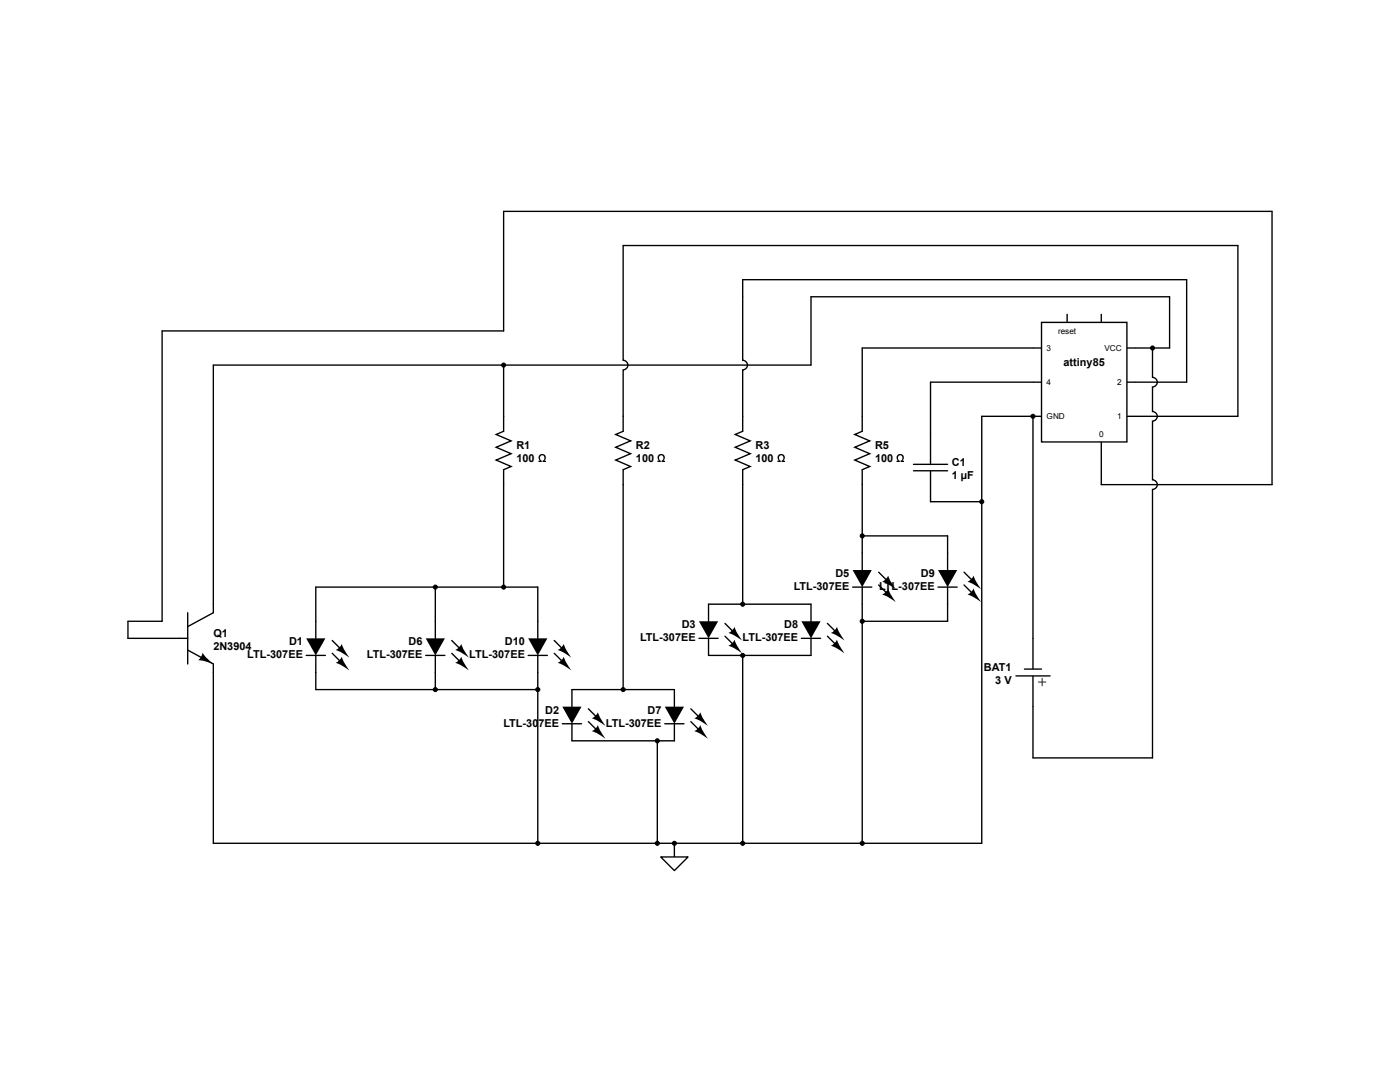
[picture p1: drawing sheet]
<svg xmlns="http://www.w3.org/2000/svg" width="279mm" height="216mm" viewBox="0 0 279 216" stroke-linecap="round" stroke-linejoin="round" font-family="sans-serif">
<path d="M134.6 168.3v2.7" fill="none" stroke="#000" stroke-width=".27"/>
<path d="M131.9 171h5.4l-2.7 2.7z" fill="#fff"/>
<g fill="none" stroke="#000" stroke-width=".27">
<path d="M100.5 83.1v3l-1.5 .6 3 1.3-3 1.2 3 1.3-3 1.3 3 1.3-1.5 .6v3M124.4 83.1v3l-1.5 .6 3 1.3-3 1.2 3 1.3-3 1.3 3 1.3-1.5 .6v3M148.2 83.1v3l-1.5 .6 3 1.3-3 1.2 3 1.3-3 1.3 3 1.3-1.5 .6v3M172.1 83.1v3l-1.5 .6 3 1.3-3 1.2 3 1.3-3 1.3 3 1.3-1.5 .6v3M182.3 92.7h6.8M182.3 93.9h6.8M185.7 86.5v6.2M185.7 93.9v6.2M170.2 117.2h3.8M172.1 110.3v3.4M172.1 117.2v3.4M175.4 116.7l1.7 1.7"/>
<path d="M175.4 114.2l1.7 1.7M187.2 117.2h3.8M189.1 110.3v3.4M189.1 117.2v3.4M192.4 116.7l1.7 1.7M192.4 114.2l1.7 1.7M61.1 130.8h3.8M63 124v3.4M63 130.8v3.4M66.3 130.4l1.7 1.7M66.3 127.8l1.7 1.7M85 130.8h3.8"/>
<path d="M86.9 124v3.4M86.9 130.8v3.4M90.2 130.4l1.7 1.7M90.2 127.8l1.7 1.7M105.4 130.8h3.8M107.3 124v3.4M107.3 130.8v3.4M110.6 130.4l1.7 1.7M110.6 127.8l1.7 1.7M114.1 137.6v3.4M134.6 137.6v3.4M139.5 127.4h3.8"/>
<path d="M141.4 120.6v3.4M141.4 127.4v3.4M144.7 126.9l1.7 1.8M144.7 124.4l1.7 1.7M148.2 130.8v37.5M159.9 127.4h3.9M161.9 120.6v3.4M161.9 127.4v3.4M165.1 126.9l1.7 1.8M165.1 124.4l1.7 1.7M202.7 134.9h6.9M204.4 133.5h3.5"/>
<path d="M206.2 127.4v6M206.2 134.9v6.1M112.2 144.4h3.9M114.1 144.4v3.4M117.4 144l1.7 1.7M117.4 141.4l1.7 1.7M132.7 144.4h3.8M134.6 144.4v3.4M137.9 144l1.7 1.7M137.9 141.4l1.7 1.7M131.9 171h5.4l-2.7 2.7z"/>
</g>
<g fill="#000">
<path d="M170.2 113.7h3.8l-1.9 3.5zM176.1 118.6a2.36 2.36 0 0 0 1.2-1.2l.5 1.3 1 1.4-1.5-.9zM176.1 116.1a2.36 2.36 0 0 0 1.2-1.2l.5 1.2 1 1.5-1.5-1zM187.2 113.7h3.8l-1.9 3.5zM193.1 118.6a2.36 2.36 0 0 0 1.2-1.2l.6 1.3 .9 1.4-1.4-.9zM193.1 116.1a2.36 2.36 0 0 0 1.2-1.2l.6 1.2 .9 1.5-1.4-1zM61.1 127.4h3.8l-1.9 3.4zM68.2 131.1l.6 1.2 .9 1.5-1.4-1-1.3-.5a2.35 2.35 0 0 0 1.2-1.2zM68.2 128.5l.6 1.3 .9 1.4-1.4-.9-1.3-.6a2.35 2.35 0 0 0 1.2-1.2zM85 127.4h3.8l-1.9 3.4zM90.9 132.3a2.35 2.35 0 0 0 1.2-1.2l.5 1.2 1 1.5-1.5-1zM90.9 129.7a2.35 2.35 0 0 0 1.2-1.2l.5 1.3 1 1.4-1.5-.9z"/>
<path d="M105.4 127.4h3.8l-1.9 3.4zM112.5 131.1l.6 1.2 .9 1.5-1.4-1-1.3-.5a2.36 2.36 0 0 0 1.2-1.2zM112.5 128.5l.6 1.3 .9 1.4-1.4-.9-1.3-.6a2.35 2.35 0 0 0 1.2-1.2zM139.5 124h3.8l-1.9 3.4zM145.4 128.9a2.35 2.35 0 0 0 1.2-1.3l.5 1.3 1 1.5-1.4-1zM145.4 126.3a2.35 2.35 0 0 0 1.2-1.2l.5 1.3 1 1.4-1.4-.9zM159.9 124h3.9l-1.9 3.4zM165.8 128.9a2.36 2.36 0 0 0 1.2-1.3l.6 1.3 .9 1.5-1.4-1zM165.8 126.3a2.35 2.35 0 0 0 1.2-1.2l.6 1.3 .9 1.4-1.4-.9zM207.9 135.3h.2v.7h.7v.2h-.7v.7h-.2v-.7h-.7v-.2h.7zM112.2 141h3.9l-2 3.4zM119.3 144.7l.6 1.3 .9 1.4-1.4-1-1.3-.5a2.36 2.36 0 0 0 1.2-1.2z"/>
<path d="M119.3 142.1l.6 1.3 .9 1.4-1.4-.9-1.3-.6a2.35 2.35 0 0 0 1.2-1.2zM132.7 141h3.8l-1.9 3.4zM138.6 145.9a2.35 2.35 0 0 0 1.2-1.2l.5 1.3 1 1.4-1.5-1zM138.6 143.3a2.35 2.35 0 0 0 1.2-1.2l.5 1.3 1 1.4-1.5-.9z"/>
</g>
<path d="M207.9 64.3h17v23.9h-17z" fill="#fff"/>
<g fill="none" stroke="#000" stroke-width=".27">
<path d="M100.5 72.8v10.3M207.9 64.3h17v23.9h-17zM207.9 69.4h-35.8v13.7M207.9 76.3h-22.2v10.2M213 62.6v1.7M219.8 62.6v1.7M224.9 76.3h11.9v-20.5h-88.6v16.1a.95 .95 0 0 1 1 .9 .95 .95 0 0 1-1 1v9.3M224.9 69.4h8.5v-10.2h-71.5v13.6h-119.3v49.5l-5.1 2.7M230 69.4v5.9a.95 .95 0 0 1 1 1 .95 .95 0 0 1-1 .9v4.9a.95 .95 0 0 1 1 1 .95 .95 0 0 1-1 .9v11.8a.95 .95 0 0 1 1 .9 .95 .95 0 0 1-1 1v53.5h-23.8v-10.2M100.5 96.7v20.5M124.4 83.1v-9.3a.95 .95 0 0 0 .9-1 .95 .95 0 0 0-.9-.9v-22.9h122.6v34.1h-22.1M124.4 96.7v40.9"/>
<path d="M148.2 96.7v23.9M172.1 96.7v13.6M206.2 83.1v44.3M207.9 83.1h-12v85.2h-153.3v-35.8l-5.1-2.8M219.8 88.2v8.5h34.1v-54.5h-153.4v23.8h-68.1v58h-6.9v3.4h12M86.9 117.2v6.8M172.1 106.9h17v3.4M185.7 100.1h10.2M37.5 122.3v10.2M63 134.2v3.4h44.3M63 124v-6.8h44.3v6.8M86.9 134.2v3.4"/>
<path d="M107.3 134.2v34.1M114.1 137.6h20.5M141.4 130.8h20.5M141.4 120.6h20.5M172.1 120.6v47.7M189.1 120.6v3.4h-17M114.1 147.8h20.5M131.2 147.8v20.5"/>
</g>
<g fill="#000">
<path d="M40.4 130.3l.9 1 1.3 1.2-1.7-.6-1.3-.2a2.36 2.36 0 0 0 .8-1.4z"/>
<circle cx="100.5" cy="72.8" r=".41"/>
<circle cx="230" cy="69.4" r=".41"/>
<circle cx="206.2" cy="83.1" r=".41"/>
<circle cx="86.9" cy="117.2" r=".41"/>
<circle cx="100.5" cy="117.2" r=".41"/>
<circle cx="172.1" cy="106.9" r=".41"/>
<circle cx="195.9" cy="100.1" r=".41"/>
<circle cx="86.9" cy="137.6" r=".41"/>
<circle cx="107.3" cy="137.6" r=".41"/>
<circle cx="124.4" cy="137.6" r=".41"/>
<circle cx="148.2" cy="130.8" r=".41"/>
<circle cx="148.2" cy="120.6" r=".41"/>
<circle cx="172.1" cy="124" r=".41"/>
<circle cx="131.2" cy="147.8" r=".41"/>
<circle cx="107.3" cy="168.3" r=".41"/>
<circle cx="131.2" cy="168.3" r=".41"/>
<circle cx="134.6" cy="168.3" r=".41"/>
<circle cx="148.2" cy="168.3" r=".41"/>
<circle cx="172.1" cy="168.3" r=".41"/>
</g>
<g fill="none" stroke="#000" stroke-width=".2">
<circle cx="100.5" cy="72.8" r=".41"/>
<circle cx="230" cy="69.4" r=".41"/>
<circle cx="206.2" cy="83.1" r=".41"/>
<circle cx="86.9" cy="117.2" r=".41"/>
<circle cx="100.5" cy="117.2" r=".41"/>
<circle cx="172.1" cy="106.9" r=".41"/>
<circle cx="195.9" cy="100.1" r=".41"/>
<circle cx="86.9" cy="137.6" r=".41"/>
<circle cx="107.3" cy="137.6" r=".41"/>
<circle cx="124.4" cy="137.6" r=".41"/>
<circle cx="148.2" cy="130.8" r=".41"/>
<circle cx="148.2" cy="120.6" r=".41"/>
<circle cx="172.1" cy="124" r=".41"/>
<circle cx="131.2" cy="147.8" r=".41"/>
<circle cx="107.3" cy="168.3" r=".41"/>
<circle cx="131.2" cy="168.3" r=".41"/>
<circle cx="134.6" cy="168.3" r=".41"/>
<circle cx="148.2" cy="168.3" r=".41"/>
<circle cx="172.1" cy="168.3" r=".41"/>
</g>
<g font-size="2.2">
<text x="212.3" y="73">attiny85</text>
<text x="103.1" y="89.6">R1</text>
<text x="126.9" y="89.6">R2</text>
<text x="150.8" y="89.6">R3</text>
<text x="174.6" y="89.6">R5</text>
<text x="103.1" y="92.2">100</text>
<text x="126.9" y="92.2">100</text>
<text x="150.8" y="92.2">100</text>
<text x="174.6" y="92.2">100</text>
<text x="190" y="93">C1</text>
<text x="190" y="95.6">1 µF</text>
<text x="158.4" y="117.7">LTL-307EE</text>
<text x="166.7" y="115.1">D5</text>
<text x="175.4" y="117.7">LTL-307EE</text>
<text x="183.8" y="115.1">D9</text>
<text x="136.1" y="125.3">D3</text>
<text x="156.5" y="125.3">D8</text>
<text x="42.6" y="127">Q1</text>
<text x="42.6" y="129.7">2N3904</text>
<text x="49.3" y="131.4">LTL-307EE</text>
<text x="57.7" y="128.8">D1</text>
<text x="73.2" y="131.4">LTL-307EE</text>
<text x="81.5" y="128.8">D6</text>
<text x="93.7" y="131.4">LTL-307EE</text>
<text x="100.8" y="128.8">D10</text>
<text x="127.7" y="128">LTL-307EE</text>
<text x="148.2" y="128">LTL-307EE</text>
<text x="196.4" y="133.9">BAT1</text>
<text x="198.6" y="136.5">3 V</text>
<text x="108.8" y="142.4">D2</text>
<text x="129.2" y="142.4">D7</text>
<text x="100.5" y="145">LTL-307EE</text>
<text x="120.9" y="145">LTL-307EE</text>
</g>
<g font-size="1.6">
<text x="208.9" y="70">3</text>
<text x="211.1" y="66.7">reset</text>
<text x="220.4" y="70">VCC</text>
<text x="208.9" y="76.8">4</text>
<text x="223" y="76.8">2</text>
<text x="208.9" y="83.6">GND</text>
<text x="223" y="83.6">1</text>
<text x="219.3" y="87.2">0</text>
</g>
</svg>
